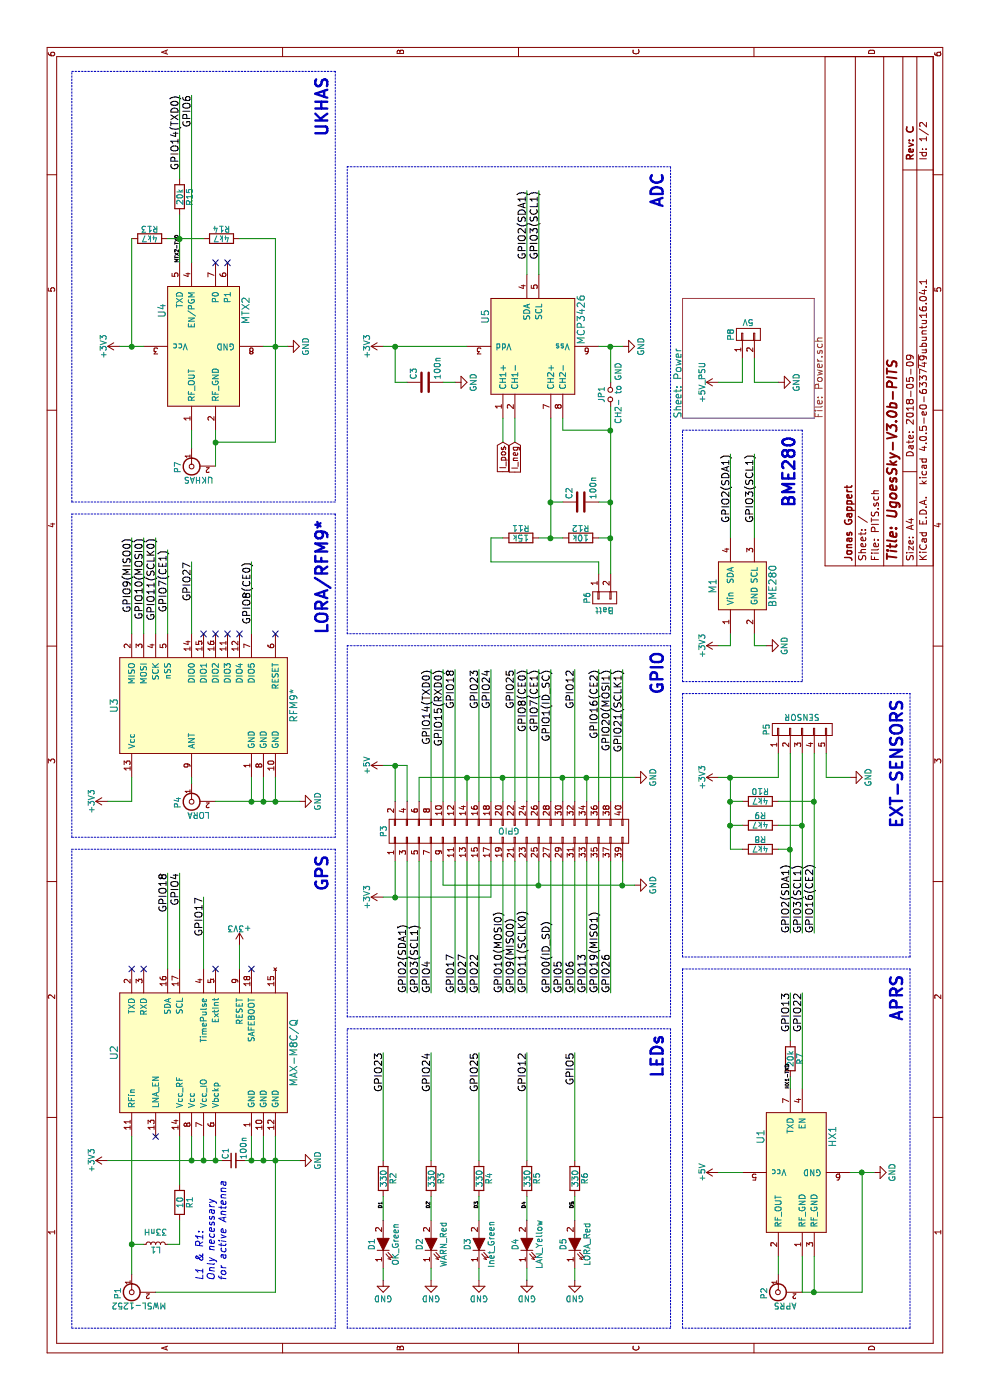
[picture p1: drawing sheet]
EESchema Schematic File Version 2
LIBS:power
LIBS:device
LIBS:transistors
LIBS:conn
LIBS:linear
LIBS:regul
LIBS:74xx
LIBS:cmos4000
LIBS:adc-dac
LIBS:memory
LIBS:xilinx
LIBS:microcontrollers
LIBS:dsp
LIBS:microchip
LIBS:analog_switches
LIBS:motorola
LIBS:texas
LIBS:intel
LIBS:audio
LIBS:interface
LIBS:digital-audio
LIBS:philips
LIBS:display
LIBS:cypress
LIBS:siliconi
LIBS:opto
LIBS:atmel
LIBS:contrib
LIBS:valves
LIBS:radiometrix
LIBS:hoperf
LIBS:ublox
LIBS:bosch
LIBS:PITS-cache
EELAYER 25 0
EELAYER END
$Descr A4 11693 8268
encoding utf-8
Sheet 1 2
Title "UgoesSky-V3.0b-PITS"
Date "2018-05-09"
Rev "C"
Comp "Jonas Gappert"
Comment1 ""
Comment2 ""
Comment3 ""
Comment4 ""
$EndDescr
$Comp
L CONN_02X20 P3
U 1 1
P 4750 4250
F 0 "P3" H 4750 5300 50  0000 C CNN
F 1 "GPIO" V 4750 4250 50  0000 C CNN
F 2 "Socket_Strips:Socket_Strip_Straight_2x20" H 4750 3300 50  0001 C CNN
F 3 "" H 4750 3300 50  0000 C CNN
	1    4750 4250
	1    0    0    -1  
$EndComp
$Comp
L +3V3 #PWR01
U 1 1
P 4200 3200
F 0 "#PWR01" H 4200 3050 50  0001 C CNN
F 1 "+3V3" H 4200 3340 50  0000 C CNN
F 2 "" H 4200 3200 50  0000 C CNN
F 3 "" H 4200 3200 50  0000 C CNN
	1    4200 3200
	1    0    0    -1  
$EndComp
$Comp
L +5V #PWR02
U 1 1
P 5300 3200
F 0 "#PWR02" H 5300 3050 50  0001 C CNN
F 1 "+5V" H 5300 3340 50  0000 C CNN
F 2 "" H 5300 3200 50  0000 C CNN
F 3 "" H 5300 3200 50  0000 C CNN
	1    5300 3200
	1    0    0    -1  
$EndComp
$Comp
L GND #PWR03
U 1 1
P 5200 5300
F 0 "#PWR03" H 5200 5050 50  0001 C CNN
F 1 "GND" H 5200 5150 50  0000 C CNN
F 2 "" H 5200 5300 50  0000 C CNN
F 3 "" H 5200 5300 50  0000 C CNN
	1    5200 5300
	1    0    0    -1  
$EndComp
$Comp
L GND #PWR04
U 1 1
P 4300 5300
F 0 "#PWR04" H 4300 5050 50  0001 C CNN
F 1 "GND" H 4300 5150 50  0000 C CNN
F 2 "" H 4300 5300 50  0000 C CNN
F 3 "" H 4300 5300 50  0000 C CNN
	1    4300 5300
	1    0    0    -1  
$EndComp
Text Label 6100 3600 2    60   ~ 0
GPIO14(TXD0)
Text Label 6100 3700 2    60   ~ 0
GPIO15(RXD0)
Text Label 6100 3800 2    60   ~ 0
GPIO18
Text Label 6100 4000 2    60   ~ 0
GPIO23
Text Label 6100 4100 2    60   ~ 0
GPIO24
Text Label 6100 4300 2    60   ~ 0
GPIO25
Text Label 6100 4400 2    60   ~ 0
GPIO8(CE0)
Text Label 6100 4500 2    60   ~ 0
GPIO7(CE1)
Text Label 6100 4600 2    60   ~ 0
GPIO1(ID_SC)
Text Label 6100 4800 2    60   ~ 0
GPIO12
Text Label 6100 5000 2    60   ~ 0
GPIO16(CE2)
Text Label 6100 5100 2    60   ~ 0
GPIO20(MOSI1)
Text Label 6100 5200 2    60   ~ 0
GPIO21(SCLK1)
Text Label 3400 3400 0    60   ~ 0
GPIO2(SDA1)
Text Label 3400 3500 0    60   ~ 0
GPIO3(SCL1)
Text Label 3400 3600 0    60   ~ 0
GPIO4
Text Label 3400 3800 0    60   ~ 0
GPIO17
Text Label 3400 3900 0    60   ~ 0
GPIO27
Text Label 3400 4000 0    60   ~ 0
GPIO22
Text Label 3400 4200 0    60   ~ 0
GPIO10(MOSI0)
Text Label 3400 4300 0    60   ~ 0
GPIO9(MISO0)
Text Label 3400 4400 0    60   ~ 0
GPIO11(SCLK0)
Text Label 3400 4600 0    60   ~ 0
GPIO0(ID_SD)
Text Label 3400 4700 0    60   ~ 0
GPIO5
Text Label 3400 4800 0    60   ~ 0
GPIO6
Text Label 3400 4900 0    60   ~ 0
GPIO13
Text Label 3400 5000 0    60   ~ 0
GPIO19(MISO1)
Text Label 3400 5100 0    60   ~ 0
GPIO26
$Sheet
S 8200 5700 1000 1100
U 5818BA7B
F0 "Power" 60
F1 "Power.sch" 60
$EndSheet
$Comp
L LED D1
U 1 1
P 1300 3200
F 0 "D1" H 1300 3300 50  0000 C CNN
F 1 "OK_Green" H 1300 3100 50  0000 C CNN
F 2 "LEDs:LED_0603" H 1300 3200 50  0001 C CNN
F 3 "" H 1300 3200 50  0000 C CNN
	1    1300 3200
	1    0    0    -1  
$EndComp
$Comp
L LED D2
U 1 1
P 1300 3600
F 0 "D2" H 1300 3700 50  0000 C CNN
F 1 "WARN_Red" H 1300 3500 50  0000 C CNN
F 2 "LEDs:LED_0603" H 1300 3600 50  0001 C CNN
F 3 "" H 1300 3600 50  0000 C CNN
	1    1300 3600
	1    0    0    -1  
$EndComp
$Comp
L LED D3
U 1 1
P 1300 4000
F 0 "D3" H 1300 4100 50  0000 C CNN
F 1 "Inet_Green" H 1300 3900 50  0000 C CNN
F 2 "LEDs:LED_0603" H 1300 4000 50  0001 C CNN
F 3 "" H 1300 4000 50  0000 C CNN
	1    1300 4000
	1    0    0    -1  
$EndComp
$Comp
L R R2
U 1 1
P 1850 3200
F 0 "R2" V 1930 3200 50  0000 C CNN
F 1 "330" V 1850 3200 50  0000 C CNN
F 2 "Resistors_SMD:R_0603_HandSoldering" V 1780 3200 50  0001 C CNN
F 3 "" H 1850 3200 50  0000 C CNN
	1    1850 3200
	0    1    1    0   
$EndComp
$Comp
L R R3
U 1 1
P 1850 3600
F 0 "R3" V 1930 3600 50  0000 C CNN
F 1 "330" V 1850 3600 50  0000 C CNN
F 2 "Resistors_SMD:R_0603_HandSoldering" V 1780 3600 50  0001 C CNN
F 3 "" H 1850 3600 50  0000 C CNN
	1    1850 3600
	0    1    1    0   
$EndComp
$Comp
L R R4
U 1 1
P 1850 4000
F 0 "R4" V 1930 4000 50  0000 C CNN
F 1 "330" V 1850 4000 50  0000 C CNN
F 2 "Resistors_SMD:R_0603_HandSoldering" V 1780 4000 50  0001 C CNN
F 3 "" H 1850 4000 50  0000 C CNN
	1    1850 4000
	0    1    1    0   
$EndComp
$Comp
L GND #PWR05
U 1 1
P 1000 3200
F 0 "#PWR05" H 1000 2950 50  0001 C CNN
F 1 "GND" H 1000 3050 50  0000 C CNN
F 2 "" H 1000 3200 50  0000 C CNN
F 3 "" H 1000 3200 50  0000 C CNN
	1    1000 3200
	0    1    1    0   
$EndComp
$Comp
L GND #PWR06
U 1 1
P 1000 3600
F 0 "#PWR06" H 1000 3350 50  0001 C CNN
F 1 "GND" H 1000 3450 50  0000 C CNN
F 2 "" H 1000 3600 50  0000 C CNN
F 3 "" H 1000 3600 50  0000 C CNN
	1    1000 3600
	0    1    1    0   
$EndComp
$Comp
L GND #PWR07
U 1 1
P 1000 4000
F 0 "#PWR07" H 1000 3750 50  0001 C CNN
F 1 "GND" H 1000 3850 50  0000 C CNN
F 2 "" H 1000 4000 50  0000 C CNN
F 3 "" H 1000 4000 50  0000 C CNN
	1    1000 4000
	0    1    1    0   
$EndComp
$Comp
L LED D4
U 1 1
P 1300 4400
F 0 "D4" H 1300 4500 50  0000 C CNN
F 1 "LAN_Yellow" H 1300 4300 50  0000 C CNN
F 2 "LEDs:LED_0603" H 1300 4400 50  0001 C CNN
F 3 "" H 1300 4400 50  0000 C CNN
	1    1300 4400
	1    0    0    -1  
$EndComp
$Comp
L LED D5
U 1 1
P 1300 4800
F 0 "D5" H 1300 4900 50  0000 C CNN
F 1 "LORA_Red" H 1300 4700 50  0000 C CNN
F 2 "LEDs:LED_0603" H 1300 4800 50  0001 C CNN
F 3 "" H 1300 4800 50  0000 C CNN
	1    1300 4800
	1    0    0    -1  
$EndComp
$Comp
L R R5
U 1 1
P 1850 4400
F 0 "R5" V 1930 4400 50  0000 C CNN
F 1 "330" V 1850 4400 50  0000 C CNN
F 2 "Resistors_SMD:R_0603_HandSoldering" V 1780 4400 50  0001 C CNN
F 3 "" H 1850 4400 50  0000 C CNN
	1    1850 4400
	0    1    1    0   
$EndComp
$Comp
L R R6
U 1 1
P 1850 4800
F 0 "R6" V 1930 4800 50  0000 C CNN
F 1 "330" V 1850 4800 50  0000 C CNN
F 2 "Resistors_SMD:R_0603_HandSoldering" V 1780 4800 50  0001 C CNN
F 3 "" H 1850 4800 50  0000 C CNN
	1    1850 4800
	0    1    1    0   
$EndComp
$Comp
L GND #PWR08
U 1 1
P 1000 4400
F 0 "#PWR08" H 1000 4150 50  0001 C CNN
F 1 "GND" H 1000 4250 50  0000 C CNN
F 2 "" H 1000 4400 50  0000 C CNN
F 3 "" H 1000 4400 50  0000 C CNN
	1    1000 4400
	0    1    1    0   
$EndComp
$Comp
L GND #PWR09
U 1 1
P 1000 4800
F 0 "#PWR09" H 1000 4550 50  0001 C CNN
F 1 "GND" H 1000 4650 50  0000 C CNN
F 2 "" H 1000 4800 50  0000 C CNN
F 3 "" H 1000 4800 50  0000 C CNN
	1    1000 4800
	0    1    1    0   
$EndComp
Text Label 10100 4400 2    60   ~ 0
GPIO2(SDA1)
Text Label 10100 4500 2    60   ~ 0
GPIO3(SCL1)
Text Notes 3050 5550 2    100  ~ 20
LEDs
$Comp
L MCP3426 U5
U 1 1
P 8800 4400
F 0 "U5" H 9050 4750 60  0000 C CNN
F 1 "MCP3426" H 9025 3950 60  0000 C CNN
F 2 "Housings_SOIC:SOIC-8_3.9x4.9mm_Pitch1.27mm" H 9200 5400 60  0001 C CNN
F 3 "" H 9200 5400 60  0001 C CNN
	1    8800 4400
	1    0    0    -1  
$EndComp
$Comp
L GND #PWR010
U 1 1
P 8800 5200
F 0 "#PWR010" H 8800 4950 50  0001 C CNN
F 1 "GND" H 8800 5050 50  0000 C CNN
F 2 "" H 8800 5200 50  0000 C CNN
F 3 "" H 8800 5200 50  0000 C CNN
	1    8800 5200
	1    0    0    -1  
$EndComp
$Comp
L C C3
U 1 1
P 8500 3550
F 0 "C3" H 8525 3650 50  0000 L CNN
F 1 "100n" H 8525 3450 50  0000 L CNN
F 2 "Capacitors_SMD:C_0603_HandSoldering" H 8538 3400 50  0001 C CNN
F 3 "" H 8500 3550 50  0000 C CNN
	1    8500 3550
	1    0    0    -1  
$EndComp
$Comp
L GND #PWR011
U 1 1
P 8500 3800
F 0 "#PWR011" H 8500 3550 50  0001 C CNN
F 1 "GND" H 8500 3650 50  0000 C CNN
F 2 "" H 8500 3800 50  0000 C CNN
F 3 "" H 8500 3800 50  0000 C CNN
	1    8500 3800
	1    0    0    -1  
$EndComp
$Comp
L +3V3 #PWR012
U 1 1
P 8800 3200
F 0 "#PWR012" H 8800 3050 50  0001 C CNN
F 1 "+3V3" H 8800 3340 50  0000 C CNN
F 2 "" H 8800 3200 50  0000 C CNN
F 3 "" H 8800 3200 50  0000 C CNN
	1    8800 3200
	1    0    0    -1  
$EndComp
Text Notes 10250 5550 2    100  ~ 20
ADC
Text Notes 6250 5550 2    100  ~ 20
GPIO
$Comp
L RFM9* U3
U 1 1
P 5800 1700
F 0 "U3" H 5800 2450 60  0000 C CNN
F 1 "RFM9*" H 5800 950 60  0000 C CNN
F 2 "RF_Modules:RFM9xW" H 5900 2900 60  0001 C CNN
F 3 "" H 5900 2900 60  0001 C CNN
	1    5800 1700
	1    0    0    -1  
$EndComp
$Comp
L GND #PWR013
U 1 1
P 5000 2500
F 0 "#PWR013" H 5000 2250 50  0001 C CNN
F 1 "GND" H 5000 2350 50  0000 C CNN
F 2 "" H 5000 2500 50  0000 C CNN
F 3 "" H 5000 2500 50  0000 C CNN
	1    5000 2500
	1    0    0    -1  
$EndComp
$Comp
L BNC P4
U 1 1
P 5000 1600
F 0 "P4" H 5010 1720 50  0000 C CNN
F 1 "LORA" V 5110 1540 50  0000 C CNN
F 2 "Connectors:SMA_Edge_small" H 5000 1600 50  0001 C CNN
F 3 "" H 5000 1600 50  0000 C CNN
	1    5000 1600
	-1   0    0    -1  
$EndComp
NoConn ~ 6400 2300
NoConn ~ 6400 1700
NoConn ~ 6400 1800
NoConn ~ 6400 1900
NoConn ~ 6400 2000
Text Label 7200 1300 2    60   ~ 0
GPIO11(SCLK0)
Text Label 7200 1100 2    60   ~ 0
GPIO9(MISO0)
Text Label 7200 1200 2    60   ~ 0
GPIO10(MOSI0)
Text Notes 7350 2750 2    100  ~ 20
LORA/RFM9*
$Comp
L MTX2 U4
U 1 1
P 8800 1700
F 0 "U4" H 9100 2050 60  0000 C CNN
F 1 "MTX2" H 9100 1350 60  0000 C CNN
F 2 "RF_Modules:MTX2" H 9100 1300 60  0001 C CNN
F 3 "" H 9100 1300 60  0001 C CNN
	1    8800 1700
	1    0    0    -1  
$EndComp
$Comp
L +3V3 #PWR014
U 1 1
P 8800 1000
F 0 "#PWR014" H 8800 850 50  0001 C CNN
F 1 "+3V3" H 8800 1140 50  0000 C CNN
F 2 "" H 8800 1000 50  0000 C CNN
F 3 "" H 8800 1000 50  0000 C CNN
	1    8800 1000
	1    0    0    -1  
$EndComp
$Comp
L GND #PWR015
U 1 1
P 8800 2400
F 0 "#PWR015" H 8800 2150 50  0001 C CNN
F 1 "GND" H 8800 2250 50  0000 C CNN
F 2 "" H 8800 2400 50  0000 C CNN
F 3 "" H 8800 2400 50  0000 C CNN
	1    8800 2400
	1    0    0    -1  
$EndComp
NoConn ~ 9500 1800
NoConn ~ 9500 1900
$Comp
L R R14
U 1 1
P 9700 1850
F 0 "R14" V 9780 1850 50  0000 C CNN
F 1 "4k7" V 9700 1850 50  0000 C CNN
F 2 "Resistors_SMD:R_0603_HandSoldering" V 9630 1850 50  0001 C CNN
F 3 "" H 9700 1850 50  0000 C CNN
	1    9700 1850
	1    0    0    -1  
$EndComp
$Comp
L R R13
U 1 1
P 9700 1250
F 0 "R13" V 9780 1250 50  0000 C CNN
F 1 "4k7" V 9700 1250 50  0000 C CNN
F 2 "Resistors_SMD:R_0603_HandSoldering" V 9630 1250 50  0001 C CNN
F 3 "" H 9700 1250 50  0000 C CNN
	1    9700 1250
	1    0    0    -1  
$EndComp
$Comp
L BNC P7
U 1 1
P 7800 1600
F 0 "P7" H 7810 1720 50  0000 C CNN
F 1 "UKHAS" V 7910 1540 50  0000 C CNN
F 2 "Connectors:SMA_Edge_small" H 7800 1600 50  0001 C CNN
F 3 "" H 7800 1600 50  0000 C CNN
	1    7800 1600
	-1   0    0    -1  
$EndComp
$Comp
L HX1 U1
U 1 1
P 1900 6600
F 0 "U1" H 2200 6850 60  0000 C CNN
F 1 "HX1" H 2200 6250 60  0000 C CNN
F 2 "RF_Modules:HX1_Horizontal" H 2200 6200 60  0001 C CNN
F 3 "" H 2200 6200 60  0001 C CNN
	1    1900 6600
	1    0    0    -1  
$EndComp
$Comp
L +5V #PWR016
U 1 1
P 1900 6000
F 0 "#PWR016" H 1900 5850 50  0001 C CNN
F 1 "+5V" H 1900 6140 50  0000 C CNN
F 2 "" H 1900 6000 50  0000 C CNN
F 3 "" H 1900 6000 50  0000 C CNN
	1    1900 6000
	1    0    0    -1  
$EndComp
$Comp
L GND #PWR017
U 1 1
P 1900 7300
F 0 "#PWR017" H 1900 7050 50  0001 C CNN
F 1 "GND" H 1900 7150 50  0000 C CNN
F 2 "" H 1900 7300 50  0000 C CNN
F 3 "" H 1900 7300 50  0000 C CNN
	1    1900 7300
	1    0    0    -1  
$EndComp
$Comp
L BNC P2
U 1 1
P 900 6500
F 0 "P2" H 910 6620 50  0000 C CNN
F 1 "APRS" V 1010 6440 50  0000 C CNN
F 2 "Connectors:SMA_Edge_small" H 900 6500 50  0001 C CNN
F 3 "" H 900 6500 50  0000 C CNN
	1    900  6500
	-1   0    0    -1  
$EndComp
$Comp
L R R7
U 1 1
P 2850 6600
F 0 "R7" V 2930 6600 50  0000 C CNN
F 1 "20k" V 2850 6600 50  0000 C CNN
F 2 "Resistors_SMD:R_0603_HandSoldering" V 2780 6600 50  0001 C CNN
F 3 "" H 2850 6600 50  0000 C CNN
	1    2850 6600
	0    1    1    0   
$EndComp
$Comp
L R R15
U 1 1
P 10050 1500
F 0 "R15" V 10130 1500 50  0000 C CNN
F 1 "20k" V 10050 1500 50  0000 C CNN
F 2 "Resistors_SMD:R_0603_HandSoldering" V 9980 1500 50  0001 C CNN
F 3 "" H 10050 1500 50  0000 C CNN
	1    10050 1500
	0    1    1    0   
$EndComp
Text Notes 11050 2750 2    100  ~ 20
UKHAS
Text Notes 3550 7550 2    100  ~ 20
APRS\n
$Comp
L MAX-M8C/Q U2
U 1 1
P 2900 1700
F 0 "U2" H 2900 2450 60  0000 C CNN
F 1 "MAX-M8C/Q" H 2900 950 60  0000 C CNN
F 2 "RF_Modules:MAX-M8" H 5000 3200 60  0001 C CNN
F 3 "" H 5000 3200 60  0001 C CNN
	1    2900 1700
	1    0    0    -1  
$EndComp
$Comp
L GND #PWR018
U 1 1
P 2000 2500
F 0 "#PWR018" H 2000 2250 50  0001 C CNN
F 1 "GND" H 2000 2350 50  0000 C CNN
F 2 "" H 2000 2500 50  0000 C CNN
F 3 "" H 2000 2500 50  0000 C CNN
	1    2000 2500
	1    0    0    -1  
$EndComp
NoConn ~ 3600 2100
NoConn ~ 2200 1300
NoConn ~ 3600 1800
$Comp
L +3V3 #PWR019
U 1 1
P 2000 900
F 0 "#PWR019" H 2000 750 50  0001 C CNN
F 1 "+3V3" H 2000 1040 50  0000 C CNN
F 2 "" H 2000 900 50  0000 C CNN
F 3 "" H 2000 900 50  0000 C CNN
	1    2000 900 
	1    0    0    -1  
$EndComp
$Comp
L C_Small C1
U 1 1
P 2000 1950
F 0 "C1" H 2010 2020 50  0000 L CNN
F 1 "100n" H 2010 1870 50  0000 L CNN
F 2 "Capacitors_SMD:C_0603_HandSoldering" H 2000 1950 50  0001 C CNN
F 3 "" H 2000 1950 50  0000 C CNN
	1    2000 1950
	1    0    0    -1  
$EndComp
$Comp
L BNC P1
U 1 1
P 900 1100
F 0 "P1" H 910 1220 50  0000 C CNN
F 1 "MWSL-1252" V 1010 1040 50  0000 C CNN
F 2 "RF_Modules:MWSL1252" H 900 1100 50  0001 C CNN
F 3 "" H 900 1100 50  0000 C CNN
	1    900  1100
	-1   0    0    -1  
$EndComp
$Comp
L R R1
U 1 1
P 1650 1500
F 0 "R1" V 1730 1500 50  0000 C CNN
F 1 "10" V 1650 1500 50  0000 C CNN
F 2 "Resistors_SMD:R_0603_HandSoldering" V 1580 1500 50  0001 C CNN
F 3 "" H 1650 1500 50  0000 C CNN
	1    1650 1500
	0    1    1    0   
$EndComp
$Comp
L INDUCTOR_Small L1
U 1 1
P 1300 1300
F 0 "L1" V 1250 1300 50  0000 C CNN
F 1 "33nH" V 1400 1300 50  0000 C CNN
F 2 "Resistors_SMD:R_0805_HandSoldering" H 1300 1300 50  0001 C CNN
F 3 "" H 1300 1300 50  0000 C CNN
	1    1300 1300
	1    0    0    -1  
$EndComp
Text Notes 4550 2750 2    100  ~ 20
GPS
$Comp
L R R10
U 1 1
P 5000 6350
F 0 "R10" V 5080 6350 50  0000 C CNN
F 1 "4k7" V 5000 6350 50  0000 C CNN
F 2 "Resistors_SMD:R_0603_HandSoldering" V 4930 6350 50  0001 C CNN
F 3 "" H 5000 6350 50  0000 C CNN
	1    5000 6350
	1    0    0    -1  
$EndComp
Text Notes 5850 7550 2    100  ~ 20
EXT-SENSORS
$Comp
L R R8
U 1 1
P 4600 6350
F 0 "R8" V 4680 6350 50  0000 C CNN
F 1 "4k7" V 4600 6350 50  0000 C CNN
F 2 "Resistors_SMD:R_0603_HandSoldering" V 4530 6350 50  0001 C CNN
F 3 "" H 4600 6350 50  0000 C CNN
	1    4600 6350
	1    0    0    -1  
$EndComp
$Comp
L R R9
U 1 1
P 4800 6350
F 0 "R9" V 4880 6350 50  0000 C CNN
F 1 "4k7" V 4800 6350 50  0000 C CNN
F 2 "Resistors_SMD:R_0603_HandSoldering" V 4730 6350 50  0001 C CNN
F 3 "" H 4800 6350 50  0000 C CNN
	1    4800 6350
	1    0    0    -1  
$EndComp
Text Label 3900 6600 0    60   ~ 0
GPIO2(SDA1)
Text Label 3900 6700 0    60   ~ 0
GPIO3(SCL1)
$Comp
L +3V3 #PWR020
U 1 1
P 5000 900
F 0 "#PWR020" H 5000 750 50  0001 C CNN
F 1 "+3V3" H 5000 1040 50  0000 C CNN
F 2 "" H 5000 900 50  0000 C CNN
F 3 "" H 5000 900 50  0000 C CNN
	1    5000 900 
	1    0    0    -1  
$EndComp
$Comp
L +3V3 #PWR021
U 1 1
P 3800 2000
F 0 "#PWR021" H 3800 1850 50  0001 C CNN
F 1 "+3V3" H 3800 2140 50  0000 C CNN
F 2 "" H 3800 2000 50  0000 C CNN
F 3 "" H 3800 2000 50  0000 C CNN
	1    3800 2000
	0    1    1    0   
$EndComp
$Comp
L CONN_01X02 P8
U 1 1
P 8900 6250
F 0 "P8" H 8900 6400 50  0000 C CNN
F 1 "5V" V 9000 6250 50  0000 C CNN
F 2 "Connectors:SMD_2_xsmall" H 8900 6250 50  0001 C CNN
F 3 "" H 8900 6250 50  0000 C CNN
	1    8900 6250
	1    0    0    -1  
$EndComp
$Comp
L GND #PWR022
U 1 1
P 8500 6500
F 0 "#PWR022" H 8500 6250 50  0001 C CNN
F 1 "GND" H 8500 6350 50  0000 C CNN
F 2 "" H 8500 6500 50  0000 C CNN
F 3 "" H 8500 6500 50  0000 C CNN
	1    8500 6500
	1    0    0    -1  
$EndComp
$Comp
L BME280 M1
U 1 1
P 6800 6200
F 0 "M1" H 6800 6450 60  0000 C CNN
F 1 "BME280" H 6800 5950 60  0000 C CNN
F 2 "" H 6800 5900 60  0001 C CNN
F 3 "" H 6800 5900 60  0001 C CNN
	1    6800 6200
	1    0    0    -1  
$EndComp
$Comp
L GND #PWR023
U 1 1
P 6300 6400
F 0 "#PWR023" H 6300 6150 50  0001 C CNN
F 1 "GND" H 6300 6250 50  0000 C CNN
F 2 "" H 6300 6400 50  0000 C CNN
F 3 "" H 6300 6400 50  0000 C CNN
	1    6300 6400
	1    0    0    -1  
$EndComp
$Comp
L +3V3 #PWR024
U 1 1
P 6300 6000
F 0 "#PWR024" H 6300 5850 50  0001 C CNN
F 1 "+3V3" H 6300 6140 50  0000 C CNN
F 2 "" H 6300 6000 50  0000 C CNN
F 3 "" H 6300 6000 50  0000 C CNN
	1    6300 6000
	1    0    0    -1  
$EndComp
Text Label 7900 6100 2    60   ~ 0
GPIO2(SDA1)
Text Label 7900 6300 2    60   ~ 0
GPIO3(SCL1)
Text Label 9500 1500 0    30   ~ 0
MTX2-TXD
Text Label 2600 6600 0    30   ~ 0
HX1-TXD
Text Label 1600 3200 0    30   ~ 0
D1
Text Label 1600 3600 0    30   ~ 0
D2
Text Label 1600 4000 0    30   ~ 0
D3
Text Label 1600 4400 0    30   ~ 0
D4
Text Label 1600 4800 0    30   ~ 0
D5
$Comp
L +5V_PSU #PWR025
U 1 1
P 8500 6000
F 0 "#PWR025" H 8500 5850 50  0001 C CNN
F 1 "+5V_PSU" H 8500 6140 50  0000 C CNN
F 2 "" H 8500 6000 50  0000 C CNN
F 3 "" H 8500 6000 50  0000 C CNN
	1    8500 6000
	1    0    0    -1  
$EndComp
NoConn ~ 3600 1100
NoConn ~ 3600 1200
Text Label 4200 1700 2    60   ~ 0
GPIO17
Text Label 4400 1500 2    60   ~ 0
GPIO4
Text Label 4400 1400 2    60   ~ 0
GPIO18
Text Label 7000 1600 2    60   ~ 0
GPIO27
Text Label 7000 2100 2    60   ~ 0
GPIO8(CE0)
Text Label 7100 1400 2    60   ~ 0
GPIO7(CE1)
Text Label 2900 3200 2    60   ~ 0
GPIO23
Text Label 2900 3600 2    60   ~ 0
GPIO24
Text Label 2900 4000 2    60   ~ 0
GPIO25
Text Label 3400 6700 2    60   ~ 0
GPIO22
Text Label 3400 6600 2    60   ~ 0
GPIO13
Text Label 10900 1500 2    60   ~ 0
GPIO14(TXD0)
Text Label 2900 4800 2    60   ~ 0
GPIO5
Text Label 2900 4400 2    60   ~ 0
GPIO12
Text GLabel 8000 4200 0    50   Input ~ 0
I_pos
Text GLabel 8000 4300 0    50   Input ~ 0
I_neg
$Comp
L CONN_01X05 P5
U 1 1
P 5600 6700
F 0 "P5" H 5600 7000 50  0000 C CNN
F 1 "SENSOR" V 5700 6700 50  0000 C CNN
F 2 "Connectors:SMD_5_xsmall" H 5600 6700 50  0001 C CNN
F 3 "" H 5600 6700 50  0000 C CNN
	1    5600 6700
	1    0    0    -1  
$EndComp
$Comp
L GND #PWR026
U 1 1
P 5200 7100
F 0 "#PWR026" H 5200 6850 50  0001 C CNN
F 1 "GND" H 5200 6950 50  0000 C CNN
F 2 "" H 5200 7100 50  0000 C CNN
F 3 "" H 5200 7100 50  0000 C CNN
	1    5200 7100
	1    0    0    -1  
$EndComp
$Comp
L +3V3 #PWR027
U 1 1
P 5200 6000
F 0 "#PWR027" H 5200 5850 50  0001 C CNN
F 1 "+3V3" H 5200 6140 50  0000 C CNN
F 2 "" H 5200 6000 50  0000 C CNN
F 3 "" H 5200 6000 50  0000 C CNN
	1    5200 6000
	1    0    0    -1  
$EndComp
Text Label 3900 6800 0    60   ~ 0
GPIO16(CE2)
Wire Notes Line
	3200 5600 3200 2900
Wire Notes Line
	6300 5600 3200 5600
Wire Notes Line
	6300 2900 6300 5600
Wire Notes Line
	3200 2900 6300 2900
Wire Notes Line
	600  5600 600  2900
Wire Notes Line
	3100 5600 600  5600
Wire Notes Line
	3100 2900 3100 5600
Wire Notes Line
	600  2900 3100 2900
Connection ~ 5000 6100
Wire Wire Line
	5000 6100 5000 6200
Connection ~ 4800 6100
Wire Wire Line
	4800 6200 4800 6100
Connection ~ 5200 6100
Wire Wire Line
	4600 6100 5200 6100
Wire Wire Line
	4600 6200 4600 6100
Connection ~ 5000 6800
Wire Wire Line
	5000 6500 5000 6800
Connection ~ 4800 6700
Wire Wire Line
	4800 6500 4800 6700
Connection ~ 4600 6600
Wire Wire Line
	4600 6500 4600 6600
Wire Wire Line
	3900 6800 5400 6800
Wire Wire Line
	3900 6700 5400 6700
Wire Wire Line
	3900 6600 5400 6600
Wire Wire Line
	5200 6500 5400 6500
Wire Wire Line
	5200 6000 5200 6500
Wire Wire Line
	5200 6900 5400 6900
Wire Wire Line
	5200 7100 5200 6900
Wire Wire Line
	8000 4300 8200 4300
Wire Wire Line
	8000 4200 8200 4200
Wire Wire Line
	10200 1500 10900 1500
Wire Wire Line
	3600 1400 4400 1400
Wire Wire Line
	3600 1500 4400 1500
Wire Wire Line
	7200 6100 7900 6100
Wire Wire Line
	7200 6300 7900 6300
Wire Wire Line
	6300 6300 6400 6300
Wire Wire Line
	6300 6400 6300 6300
Wire Wire Line
	6300 6100 6400 6100
Wire Wire Line
	6300 6000 6300 6100
Wire Wire Line
	3600 1700 4200 1700
Wire Wire Line
	3600 2000 3800 2000
Wire Wire Line
	6100 3600 5000 3600
Wire Wire Line
	5000 3700 6100 3700
Wire Wire Line
	6100 3800 5000 3800
Wire Wire Line
	5000 4000 6100 4000
Wire Wire Line
	6100 4100 5000 4100
Wire Wire Line
	5000 4300 6100 4300
Wire Wire Line
	6100 4400 5000 4400
Wire Wire Line
	5000 4500 6100 4500
Wire Wire Line
	6100 4600 5000 4600
Wire Wire Line
	5000 4800 6100 4800
Wire Wire Line
	6100 5000 5000 5000
Wire Wire Line
	5000 5100 6100 5100
Wire Wire Line
	6100 5200 5000 5200
Wire Wire Line
	4500 3400 3400 3400
Wire Wire Line
	3400 3500 4500 3500
Wire Wire Line
	4500 3600 3400 3600
Wire Wire Line
	3400 3800 4500 3800
Wire Wire Line
	4500 3900 3400 3900
Wire Wire Line
	3400 4000 4500 4000
Wire Wire Line
	4500 4200 3400 4200
Wire Wire Line
	3400 4300 4500 4300
Wire Wire Line
	4500 4400 3400 4400
Wire Wire Line
	3400 4600 4500 4600
Wire Wire Line
	4500 4700 3400 4700
Wire Wire Line
	3400 4800 4500 4800
Wire Wire Line
	4500 4900 3400 4900
Wire Wire Line
	3400 5000 4500 5000
Wire Wire Line
	4500 5100 3400 5100
Wire Wire Line
	4200 3200 4200 4100
Wire Wire Line
	5300 3200 5300 3400
Wire Wire Line
	5200 3500 5200 5300
Wire Wire Line
	4300 3700 4300 5300
Wire Wire Line
	900  1300 900  2300
Connection ~ 1300 1100
Wire Wire Line
	1050 1100 2200 1100
Wire Wire Line
	1300 1200 1300 1100
Wire Wire Line
	1300 1500 1300 1400
Wire Wire Line
	1500 1500 1300 1500
Wire Wire Line
	1800 1500 2200 1500
Connection ~ 2000 1600
Wire Wire Line
	2200 1600 2000 1600
Wire Wire Line
	2000 900  2000 1850
Wire Wire Line
	2000 1700 2200 1700
Connection ~ 2000 2100
Connection ~ 2000 2200
Wire Wire Line
	2000 2200 2200 2200
Connection ~ 2000 2300
Wire Wire Line
	2200 2100 2000 2100
Wire Wire Line
	900  2300 2200 2300
Wire Wire Line
	10900 1600 9500 1600
Wire Wire Line
	9500 1500 9900 1500
Wire Wire Line
	9700 1100 8800 1100
Connection ~ 9700 1500
Wire Wire Line
	9700 1400 9700 1700
Wire Wire Line
	9700 2300 9700 2000
Wire Wire Line
	8000 2300 9700 2300
Wire Wire Line
	2600 6700 3400 6700
Wire Wire Line
	3000 6600 3400 6600
Wire Wire Line
	2600 6600 2700 6600
Wire Wire Line
	1900 6200 1900 6000
Connection ~ 900  6800
Connection ~ 1900 7200
Wire Wire Line
	900  7200 1900 7200
Wire Wire Line
	1900 7100 1900 7300
Wire Wire Line
	900  6700 1200 6700
Wire Wire Line
	900  6700 900  7200
Wire Wire Line
	1200 6800 900  6800
Wire Wire Line
	1200 6500 1050 6500
Wire Wire Line
	8100 1600 7950 1600
Connection ~ 8000 1800
Wire Wire Line
	8000 1800 8000 2300
Wire Wire Line
	7800 1800 8100 1800
Connection ~ 8800 1100
Connection ~ 8800 2300
Wire Wire Line
	8800 1000 8800 1200
Wire Wire Line
	8800 2200 8800 2400
Wire Wire Line
	7100 1400 6400 1400
Wire Wire Line
	6400 2100 7000 2100
Wire Wire Line
	6400 1600 7000 1600
Wire Wire Line
	6400 1300 7200 1300
Wire Wire Line
	6400 1200 7200 1200
Wire Wire Line
	6400 1100 7200 1100
Wire Wire Line
	5150 1600 5200 1600
Connection ~ 5000 2100
Wire Wire Line
	5000 1100 5200 1100
Wire Wire Line
	5000 900  5000 1100
Connection ~ 5000 2300
Wire Wire Line
	5000 2300 5200 2300
Connection ~ 5000 2200
Wire Wire Line
	5000 2200 5200 2200
Wire Wire Line
	5000 1800 5000 2500
Wire Wire Line
	5200 2100 5000 2100
Wire Wire Line
	9400 4400 10100 4400
Wire Wire Line
	9400 4500 10100 4500
Connection ~ 8800 3300
Wire Wire Line
	8800 3200 8800 3900
Wire Wire Line
	8500 3300 8800 3300
Wire Wire Line
	8500 3400 8500 3300
Wire Wire Line
	8500 3800 8500 3700
Wire Wire Line
	8800 5200 8800 5000
Wire Wire Line
	2000 4800 2900 4800
Wire Wire Line
	2000 4400 2900 4400
Wire Wire Line
	2000 4000 2900 4000
Wire Wire Line
	2000 3600 2900 3600
Wire Wire Line
	2000 3200 2900 3200
Wire Wire Line
	1000 4800 1100 4800
Wire Wire Line
	1000 4400 1100 4400
Wire Wire Line
	1700 4800 1500 4800
Wire Wire Line
	1500 4400 1700 4400
Wire Wire Line
	1000 4000 1100 4000
Wire Wire Line
	1000 3600 1100 3600
Wire Wire Line
	1000 3200 1100 3200
Wire Wire Line
	1500 4000 1700 4000
Wire Wire Line
	1700 3600 1500 3600
Wire Wire Line
	1500 3200 1700 3200
Connection ~ 4300 4500
Wire Wire Line
	4500 4500 4300 4500
Connection ~ 4200 3300
Wire Wire Line
	4200 4100 4500 4100
Connection ~ 4300 5200
Wire Wire Line
	4500 3700 4300 3700
Connection ~ 5200 4900
Wire Wire Line
	5000 4900 5200 4900
Connection ~ 5200 4700
Wire Wire Line
	5000 4700 5200 4700
Connection ~ 5200 4200
Wire Wire Line
	5000 4200 5200 4200
Connection ~ 5200 3900
Wire Wire Line
	5000 3900 5200 3900
Wire Wire Line
	5000 3500 5200 3500
Wire Wire Line
	4500 5200 4300 5200
Wire Wire Line
	4200 3300 4500 3300
Connection ~ 5300 3300
Wire Wire Line
	5300 3400 5000 3400
Wire Wire Line
	5000 3300 5300 3300
Wire Notes Line
	10300 2900 10300 5600
Wire Notes Line
	6400 5600 6400 2900
Wire Notes Line
	600  600  4600 600 
Wire Notes Line
	4600 600  4600 2800
Wire Notes Line
	4600 2800 600  2800
Wire Notes Line
	600  2800 600  600 
Wire Notes Line
	4700 600  7400 600 
Wire Notes Line
	7400 600  7400 2800
Wire Notes Line
	7400 2800 4700 2800
Wire Notes Line
	4700 2800 4700 600 
Wire Notes Line
	7500 600  11100 600 
Wire Notes Line
	11100 600  11100 2800
Wire Notes Line
	11100 2800 7500 2800
Wire Notes Line
	7500 2800 7500 600 
Wire Notes Line
	600  5700 3600 5700
Wire Notes Line
	3600 5700 3600 7600
Wire Notes Line
	3600 7600 600  7600
Wire Notes Line
	600  7600 600  5700
Wire Notes Line
	3700 5700 5900 5700
Wire Notes Line
	5900 5700 5900 7600
Wire Notes Line
	5900 7600 3700 7600
Wire Notes Line
	3700 7600 3700 5700
Wire Wire Line
	8500 6000 8500 6200
Wire Wire Line
	8500 6200 8700 6200
Wire Wire Line
	8500 6500 8500 6300
Wire Wire Line
	8500 6300 8700 6300
Wire Notes Line
	6000 5700 8100 5700
Wire Notes Line
	8100 5700 8100 6700
Wire Notes Line
	8100 6700 6000 6700
Wire Notes Line
	6000 6700 6000 5700
Text Notes 8050 6650 2    100  ~ 20
BME280
Wire Wire Line
	2000 1800 2200 1800
Connection ~ 2000 1700
Wire Wire Line
	2000 2050 2000 2500
Connection ~ 2000 1800
Text Notes 1000 1900 0    60   Italic 0
L1 & R1:\nOnly necessary\nfor active Antenna
$Comp
L R R11
U 1 1
P 7200 4350
F 0 "R11" V 7280 4350 50  0000 C CNN
F 1 "15k" V 7200 4350 50  0000 C CNN
F 2 "Resistors_SMD:R_0805_HandSoldering" V 7130 4350 50  0001 C CNN
F 3 "" H 7200 4350 50  0000 C CNN
	1    7200 4350
	1    0    0    -1  
$EndComp
$Comp
L R R12
U 1 1
P 7200 4850
F 0 "R12" V 7280 4850 50  0000 C CNN
F 1 "10k" V 7200 4850 50  0000 C CNN
F 2 "Resistors_SMD:R_0805_HandSoldering" V 7130 4850 50  0001 C CNN
F 3 "" H 7200 4850 50  0000 C CNN
	1    7200 4850
	1    0    0    -1  
$EndComp
Wire Wire Line
	7000 4100 7000 5000
Wire Wire Line
	7000 4100 7200 4100
Wire Wire Line
	7200 4100 7200 4200
Wire Wire Line
	7200 4500 7200 4700
$Comp
L CONN_01X02 P6
U 1 1
P 6700 5050
F 0 "P6" H 6700 5200 50  0000 C CNN
F 1 "Batt" V 6800 5050 50  0000 C CNN
F 2 "Connectors:SMD_2_xsmall" H 6700 5050 50  0001 C CNN
F 3 "" H 6700 5050 50  0000 C CNN
	1    6700 5050
	-1   0    0    -1  
$EndComp
Wire Wire Line
	7000 5000 6900 5000
Wire Wire Line
	6900 5100 8300 5100
Wire Wire Line
	7200 5100 7200 5000
$Comp
L C C2
U 1 1
P 7500 4850
F 0 "C2" H 7525 4950 50  0000 L CNN
F 1 "100n" H 7525 4750 50  0000 L CNN
F 2 "Capacitors_SMD:C_0603_HandSoldering" H 7538 4700 50  0001 C CNN
F 3 "" H 7500 4850 50  0000 C CNN
	1    7500 4850
	1    0    0    -1  
$EndComp
Wire Wire Line
	7200 4600 8200 4600
Wire Wire Line
	7500 4600 7500 4700
Connection ~ 7200 4600
Wire Wire Line
	7500 5100 7500 5000
Connection ~ 7200 5100
Connection ~ 7500 4600
Wire Wire Line
	8100 5100 8100 4700
Wire Wire Line
	8100 4700 8200 4700
Connection ~ 7500 5100
Wire Notes Line
	6400 2900 10300 2900
Wire Notes Line
	10300 5600 6400 5600
$Comp
L JUMPER_NO_Small JP1
U 1 1
P 8400 5100
F 0 "JP1" H 8400 5180 50  0000 C CNN
F 1 "CH2- to GND" H 8410 5040 50  0000 C CNN
F 2 "Resistors_SMD:R_0603_HandSoldering" H 8400 5100 50  0001 C CNN
F 3 "" H 8400 5100 50  0000 C CNN
	1    8400 5100
	1    0    0    -1  
$EndComp
Connection ~ 8100 5100
Wire Wire Line
	8500 5100 8800 5100
Connection ~ 8800 5100
Text Label 10900 1600 2    60   ~ 0
GPIO6
$EndSCHEMATC
